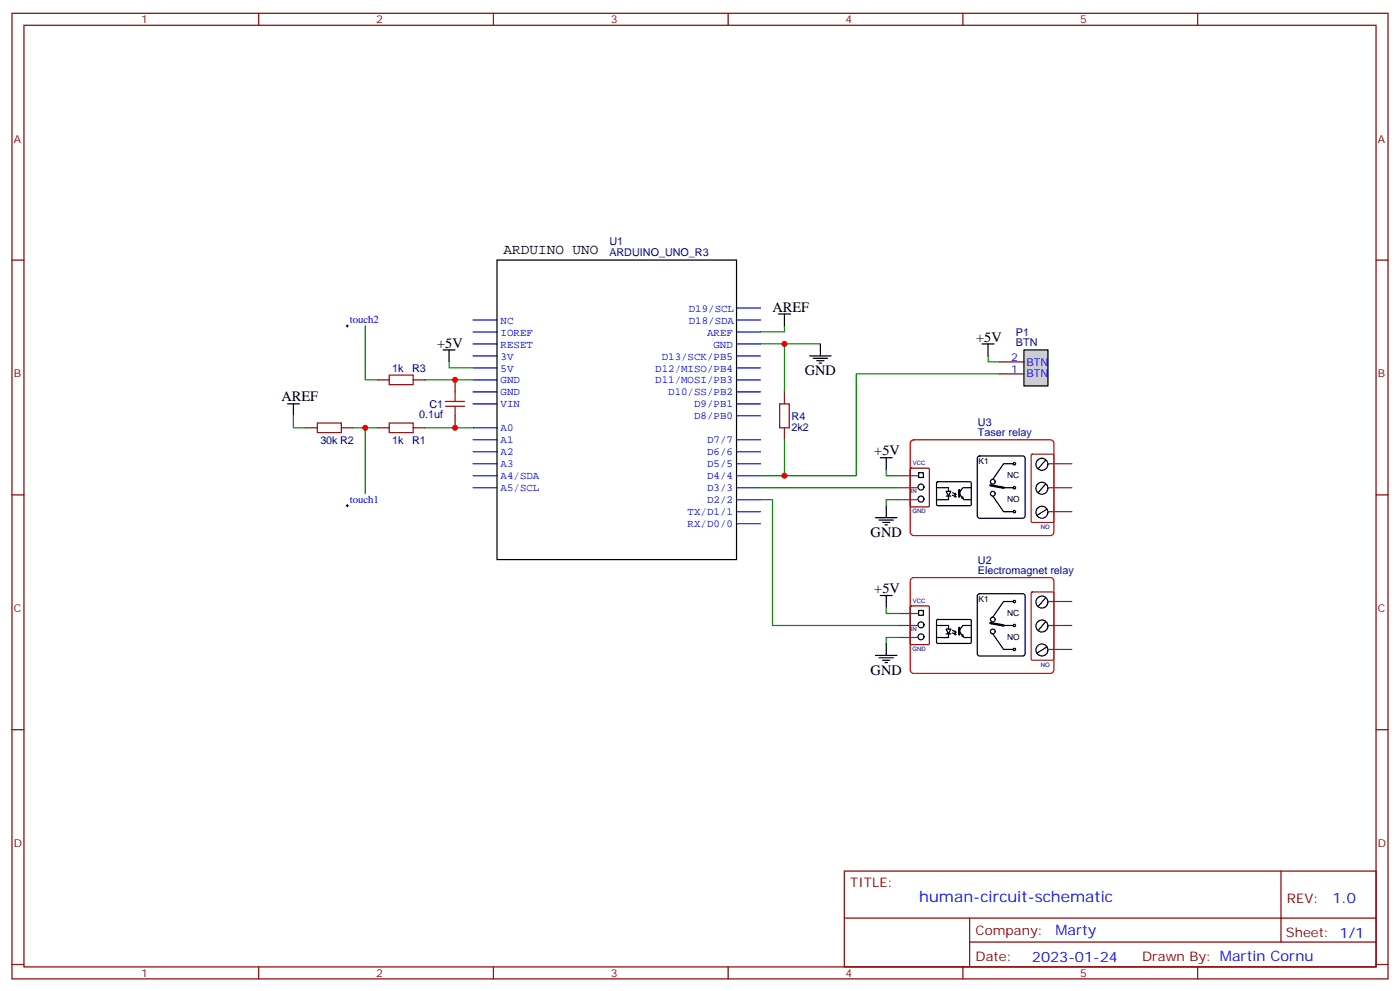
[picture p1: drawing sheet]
<svg xmlns="http://www.w3.org/2000/svg" width="412mm" height="292mm" viewBox="0 0 412 292" stroke-linecap="round" stroke-linejoin="round" font-family="sans-serif">
<g fill="none" stroke="#870000" stroke-width=".35">
<path d="M3.5 3.9h405.4v284.4h-405.4zM7.1 7.4h398.2v277.3h-398.2zM76.2 3.9v3.5M145.3 3.9v3.5M214.5 3.9v3.5M283.6 3.9v3.5M352.8 3.9v3.5M3.5 76.6h3.6M405.3 76.6h3.6M111.1 111.9h3.6M121.7 111.9h3.5M134.1 111.9v3.5"/>
<path d="M231.1 115.4v3.5M90 126h3.5M100.5 126h3.6M111.1 126h3.6M121.7 126h3.5M134.1 122.4v3.6M231.1 126v3.5M3.5 145.7h3.6M405.3 145.7h3.6M3.5 214.9h3.6M405.3 214.9h3.6M248.7 256.5h156.6v28.2h-156.6z"/>
<path d="M377.3 256.5v20.9M248.7 270.4h156.5M285.6 277.4h119.6M285.6 270.4v14.1M3.5 284h3.6M76.2 284.7v3.6M145.3 284.7v3.6M214.5 284.7v3.6M283.6 284.7v3.6M352.8 284.7v3.6M405.3 284h3.6"/>
</g>
<g fill="none" stroke="#00f" stroke-width=".35">
<path d="M139.3 94.2h7.1M139.3 97.8h7.1M217 94.2h7M217 97.8h7M217 90.7h7M139.3 101.3h7.1M139.3 104.8h7.1M139.3 108.3h7.1M139.3 111.9h7.1M139.3 115.4h7.1M139.3 118.9h7.1M217 101.3h7"/>
<path d="M217 104.8h7M217 108.3h7M217 111.9h7M217 115.4h7M217 118.9h7M139.3 126h7.1M139.3 129.5h7.1M139.3 133h7.1M139.3 136.6h7.1M217 129.5h7M217 133h7M217 136.6h7"/>
<path d="M217 122.4h7M139.3 140.1h7.1M139.3 143.6h7.1M217 140.1h7M217 143.6h7M217 147.1h7M217 150.7h7M217 154.2h7"/>
</g>
<path d="M146.4 76.6h70.6v88.2h-70.6z" fill="none" stroke="#000" stroke-width=".35"/>
<path d="M114.7 110.5h7v2.8h-7zM131.2 118.2h5.7M131.2 119.6h5.7M134.1 115.4v2.8M134.1 119.6v2.8M229.7 118.9h2.8v7.1h-2.8zM93.5 124.6h7v2.8h-7zM114.7 124.6h7v2.8h-7z" fill="none" stroke="#a10000" stroke-width=".35"/>
<path d="M107.6 96v15.9h3.5M125.2 111.9h14.1M224 101.3h7.1v14.1M104.1 126h7M107.6 126v19.4M125.2 126h14.1M231.1 129.5v10.6h-7.1" fill="none" stroke="#008700" stroke-width=".35"/>
<path d="M102 96h.7M102.3 95.6v.7M102 148.9h.7M102.3 148.6v.7" fill="none" stroke="#000" stroke-width=".29"/>
<path d="M301.6 103h7.1v10.6h-7.1z" fill="#ccc" stroke="#000" stroke-width=".35"/>
<path d="M294.6 110.1h7M294.6 106.6h7M268.2 138l.3-.1h4.9l.3 .1 .1 10.9-.2 .3-5.1 .1-.3-.2zM268.2 178.6l.3-.2h4.9l.3 .2 .1 10.9-.2 .3h-5.1l-.3-.2z" fill="none" stroke="#870000" stroke-width=".35"/>
<path d="M231.1 96v1.8h-7.1M132.3 106.6v1.7h7M231.1 101.3h10.6M291 104.8v1.8h3.6M294.6 110.1h-42.4v30h-21.1M86.4 122.4v3.6h3.6M261.1 138.3v1.8h3.5M224 147.1h3.5v37.1h37.1M224 143.6h40.6M264.6 147.1h-3.5v1.8M261.1 178.9v1.8h3.5M264.6 187.7h-3.5v1.8" fill="none" stroke="#008700" stroke-width=".35"/>
<path d="M268.3 129.9l.9-.4h40.2l.6 .2 .4 .9v26.1l-.2 .6-.8 .4h-40.2l-.7-.2-.4-.8v-26.1zM268.3 170.5l.9-.4h40.2l.6 .2 .4 .8v26.1l-.2 .7-.8 .4h-40.2l-.7-.2-.4-.9v-26.1z" fill="none" stroke="#f00" stroke-width=".35"/>
<g fill="none" stroke="#000" stroke-width=".35">
<path d="M229.3 92.5h3.5M231.1 92.5v3.5M84.7 118.9h3.5M86.4 118.9v3.5M130.5 103h3.6M132.3 103v3.6M238.5 104.8h6.3M239.5 105.5h4.3M240.6 106.2h2.1M241.3 106.9h.7M241.7 101.3v3.5M289.3 101.3h3.5"/>
<path d="M291 101.3v3.5M259.3 134.8h3.5M261.1 134.8v3.5M270.6 139.2h1.4v1.4h-1.4zM288.1 134.5l.5-.2h12.7l.5 .2 .2 .5v16.9l-.3 .5-.4 .2h-12.7l-.5-.2-.2-.5v-16.9zM298.4 136.6h-2.8l-3.1 4.5M308 135.5l-2.1 2.5M257.9 152.4h6.3M258.9 153.1h4.3M260 153.8h2.1M260.7 154.6h.7M261.1 148.9v3.5"/>
<path d="M275.9 143.6h3.5v1.1M275.9 142l.3-.1h9.7l.2 .3-.1 6.5-.2 .2h-9.8l-.1-.3zM278.7 144.7h1.4l-.7 1.4zM278.7 146.1h1.4M279.4 146.1v1.1l-3.5-.1M280.5 145.8l1.1 .5-.2-.4M280.6 145l1 .6M281.2 145.6h.4M281.2 146.3h.4M281.4 145.2l.2 .4M282.7 145.6l1.3 1.6 2.1-.1M283.6 146.3v.5l-.4-.2"/>
<path d="M286.1 143.6h-2.5l-1 1.4M292.5 146.1l3.1 4.6h2.8M295.6 143.6h2.8M308 142.6l-2.1 2.4M308.3 150l-2.8 1.7M259.3 175.4h3.5M261.1 175.4v3.5M270.6 179.8h1.4v1.4h-1.4zM288.1 175l.5-.2h12.7l.5 .2 .2 .5v17l-.3 .5-.4 .2h-12.7l-.5-.3-.2-.4v-17zM298.4 177.1h-2.8l-3.1 4.6M308 176.1l-2.1 2.4M257.9 193h6.3"/>
<path d="M258.9 193.7h4.3M260 194.4h2.1M260.7 195.1h.7M261.1 189.5v3.5M275.9 184.2h3.5v1M275.9 182.6l.3-.2 9.7 .1 .2 .3-.1 6.5-.2 .2-9.8-.1-.1-.3zM278.7 185.2h1.4l-.7 1.5zM278.7 186.7h1.4M279.4 186.7v1h-3.5M280.5 186.3l1.1 .6-.2-.4M280.6 185.6l1 .6M281.2 186.2h.4"/>
<path d="M281.2 186.9h.4M281.4 185.8l.2 .4M282.7 186.1l1.3 1.6h2.1M283.6 186.9v.5l-.4-.2M286.1 184.2h-2.5l-1 1.4M292.5 186.7l3.1 4.5h2.8M295.6 184.2h2.8M308 183.1l-2.1 2.5M308.3 190.5l-2.8 1.8"/>
<circle cx="298.8" cy="136.6" r=".35"/>
<circle cx="306.9" cy="136.7" r="1.76"/>
<circle cx="271.3" cy="143.4" r=".88"/>
<circle cx="271.3" cy="147" r=".88"/>
<circle cx="292.5" cy="141.9" r=".71"/>
<circle cx="292.5" cy="145.4" r=".71"/>
<circle cx="298.8" cy="150.7" r=".35"/>
<circle cx="298.8" cy="143.6" r=".35"/>
<circle cx="306.9" cy="143.8" r="1.76"/>
<circle cx="306.9" cy="150.8" r="1.76"/>
<circle cx="298.8" cy="177.1" r=".35"/>
<circle cx="306.9" cy="177.3" r="1.76"/>
<circle cx="271.3" cy="184" r=".88"/>
<circle cx="271.3" cy="187.5" r=".88"/>
<circle cx="292.5" cy="182.4" r=".71"/>
<circle cx="292.5" cy="185.9" r=".71"/>
<circle cx="298.8" cy="191.2" r=".35"/>
<circle cx="298.8" cy="184.2" r=".35"/>
<circle cx="306.9" cy="191.4" r="1.76"/>
<circle cx="306.9" cy="184.3" r="1.76"/>
</g>
<g fill="none" stroke="#8c2424" stroke-width=".35">
<path d="M303.8 133.9l.3-.2h6l.3 .2v19.6l-.1 .3h-6.2l-.3-.1zM308.7 136.6h7M264.6 143.6h5.6M264.6 140.1h6M264.6 147.1h5.6M308.7 143.6h7M308.7 150.7h7M303.8 174.5l.3-.2h6l.3 .2v19.6l-.1 .3h-6.2l-.3-.2zM308.7 177.1h7M264.6 184.2h5.6M264.6 180.7h6M264.6 187.7h5.6"/>
<path d="M308.7 184.2h7M308.7 191.2h7"/>
</g>
<path d="M282.6 144.3v2M291.7 142.9l3.9 .7M282.6 184.9v1.9M291.7 183.5l3.9 .7" fill="none" stroke="#000" stroke-width=".71"/>
<g fill="#c00">
<circle cx="107.6" cy="126" r=".88"/>
<circle cx="134.1" cy="126" r=".88"/>
<circle cx="134.1" cy="111.9" r=".88"/>
<circle cx="231.1" cy="101.3" r=".88"/>
<circle cx="231.1" cy="140.1" r=".88"/>
</g>
<text font-size="4.6" fill="#00f" x="270.8" y="265.5">human-circuit-schematic</text>
<g font-size="4.2">
<text x="148.4" y="74.8">ARDUINO UNO</text>
<text x="227.5" y="91.8">AREF</text>
<text x="287.5" y="100.6">+5V</text>
<text x="128.8" y="102.3">+5V</text>
<text x="237.1" y="110.5">GND</text>
<text x="82.9" y="118.2">AREF</text>
<text x="257.5" y="134.1">+5V</text>
<text x="256.5" y="158.1">GND</text>
<text x="257.5" y="174.7">+5V</text>
<text x="256.5" y="198.6">GND</text>
</g>
<g font-size="4.2" fill="#00f">
<text x="392.5" y="265.8">1.0</text>
<text x="310.9" y="275.3">Marty</text>
<text x="304" y="283.1">2023-01-24</text>
</g>
<g font-size="3.9" fill="#800">
<text x="250.5" y="261.1">TITLE:</text>
<text x="379.1" y="265.8">REV:</text>
<text x="287.4" y="275.3">Company:</text>
<text x="378.7" y="275.9">Sheet: 1/1</text>
<text x="287.4" y="283">Date:</text>
<text x="336.4" y="283.1">Drawn By: Martin Cornu</text>
</g>
<g font-size="3.2" fill="#800">
<text x="41.6" y="6.9">1</text>
<text x="110.8" y="6.9">2</text>
<text x="179.9" y="6.9">3</text>
<text x="249.1" y="6.9">4</text>
<text x="318.2" y="6.9">5</text>
<text x="4.1" y="42">A</text>
<text x="405.9" y="42">A</text>
<text x="4.1" y="111.2">B</text>
<text x="405.9" y="111.2">B</text>
<text x="4.1" y="180.3">C</text>
<text x="405.9" y="180.3">C</text>
<text x="4.1" y="249.4">D</text>
<text x="405.9" y="249.4">D</text>
<text x="41.6" y="287.7">1</text>
<text x="110.8" y="287.7">2</text>
<text x="179.9" y="287.7">3</text>
<text x="249.1" y="287.7">4</text>
<text x="318.2" y="287.7">5</text>
</g>
<g font-size="3.2" fill="#000080">
<text x="179.5" y="75.5">ARDUINO_UNO_R3</text>
<text x="179.5" y="72.3">U1</text>
<text x="299.3" y="102">BTN</text>
<text x="299.3" y="98.8">P1</text>
<text x="115.5" y="109.7">1k</text>
<text x="121.4" y="109.7">R3</text>
<text x="123.5" y="123.2">0.1uf</text>
<text x="126.5" y="120.1">C1</text>
<text x="233.2" y="123.6">R4</text>
<text x="288.1" y="125.4">U3</text>
<text x="94.4" y="130.7">30k R2</text>
<text x="115.5" y="130.7">1k</text>
<text x="121.4" y="130.7">R1</text>
<text x="233.2" y="126.8">2k2</text>
<text x="288.1" y="128.4">Taser relay</text>
<text x="288.1" y="165.9">U2</text>
<text x="288.1" y="169">Electromagnet relay</text>
</g>
<g font-size="3.2" fill="#00f">
<text x="103" y="95.1">touch2</text>
<text x="147.5" y="95.3">NC</text>
<text x="202.9" y="91.8">D19/SCL</text>
<text x="202.9" y="95.3">D18/SDA</text>
<text x="147.5" y="98.8">IOREF</text>
<text x="208.3" y="98.8">AREF</text>
<text x="147.5" y="102.3">RESET</text>
<text x="147.5" y="105.9">3V</text>
<text x="194.9" y="105.9">D13/SCK/PB5</text>
<text x="210.2" y="102.3">GND</text>
<text x="297.8" y="106.2">2</text>
<text x="302.3" y="107.6">BTN</text>
<text x="147.5" y="109.4">5V</text>
<text x="147.5" y="112.9">GND</text>
<text x="193" y="109.4">D12/MISO/PB4</text>
<text x="193" y="112.9">D11/MOSI/PB3</text>
<text x="297.8" y="109.7">1</text>
<text x="302.3" y="111.2">BTN</text>
<text x="147.5" y="116.5">GND</text>
<text x="147.5" y="120">VIN</text>
<text x="196.8" y="116.5">D10/SS/PB2</text>
<text x="204.5" y="120">D9/PB1</text>
<text x="204.5" y="123.5">D8/PB0</text>
<text x="147.5" y="127">A0</text>
<text x="147.5" y="130.6">A1</text>
<text x="208.3" y="130.6">D7/7</text>
<text x="147.5" y="134.1">A2</text>
<text x="147.5" y="137.6">A3</text>
<text x="208.3" y="134.1">D6/6</text>
<text x="208.3" y="137.6">D5/5</text>
<text x="147.5" y="141.1">A4/SDA</text>
<text x="208.3" y="141.1">D4/4</text>
<text x="103" y="148">touch1</text>
<text x="147.5" y="144.7">A5/SCL</text>
<text x="208.3" y="144.7">D3/3</text>
<text x="208.3" y="148.2">D2/2</text>
<text x="202.6" y="151.7">TX/D1/1</text>
<text x="202.6" y="155.3">RX/D0/0</text>
</g>
<g font-size="2.5">
<text x="288.2" y="136.6">K1</text>
<text x="296.7" y="140.8">NC</text>
<text x="296.7" y="147.9">NO</text>
<text x="288.2" y="177.2">K1</text>
<text x="296.7" y="181.4">NC</text>
<text x="296.7" y="188.5">NO</text>
</g>
<g font-size="1.8" fill="#000080">
<text x="268.9" y="137.1">VCC</text>
<text x="268.3" y="145.2">IN</text>
<text x="268.8" y="151.2">GND</text>
<text x="306.6" y="155.8">NO</text>
<text x="268.9" y="177.6">VCC</text>
<text x="268.3" y="185.7">IN</text>
<text x="268.8" y="191.7">GND</text>
<text x="306.6" y="196.3">NO</text>
</g>
</svg>
